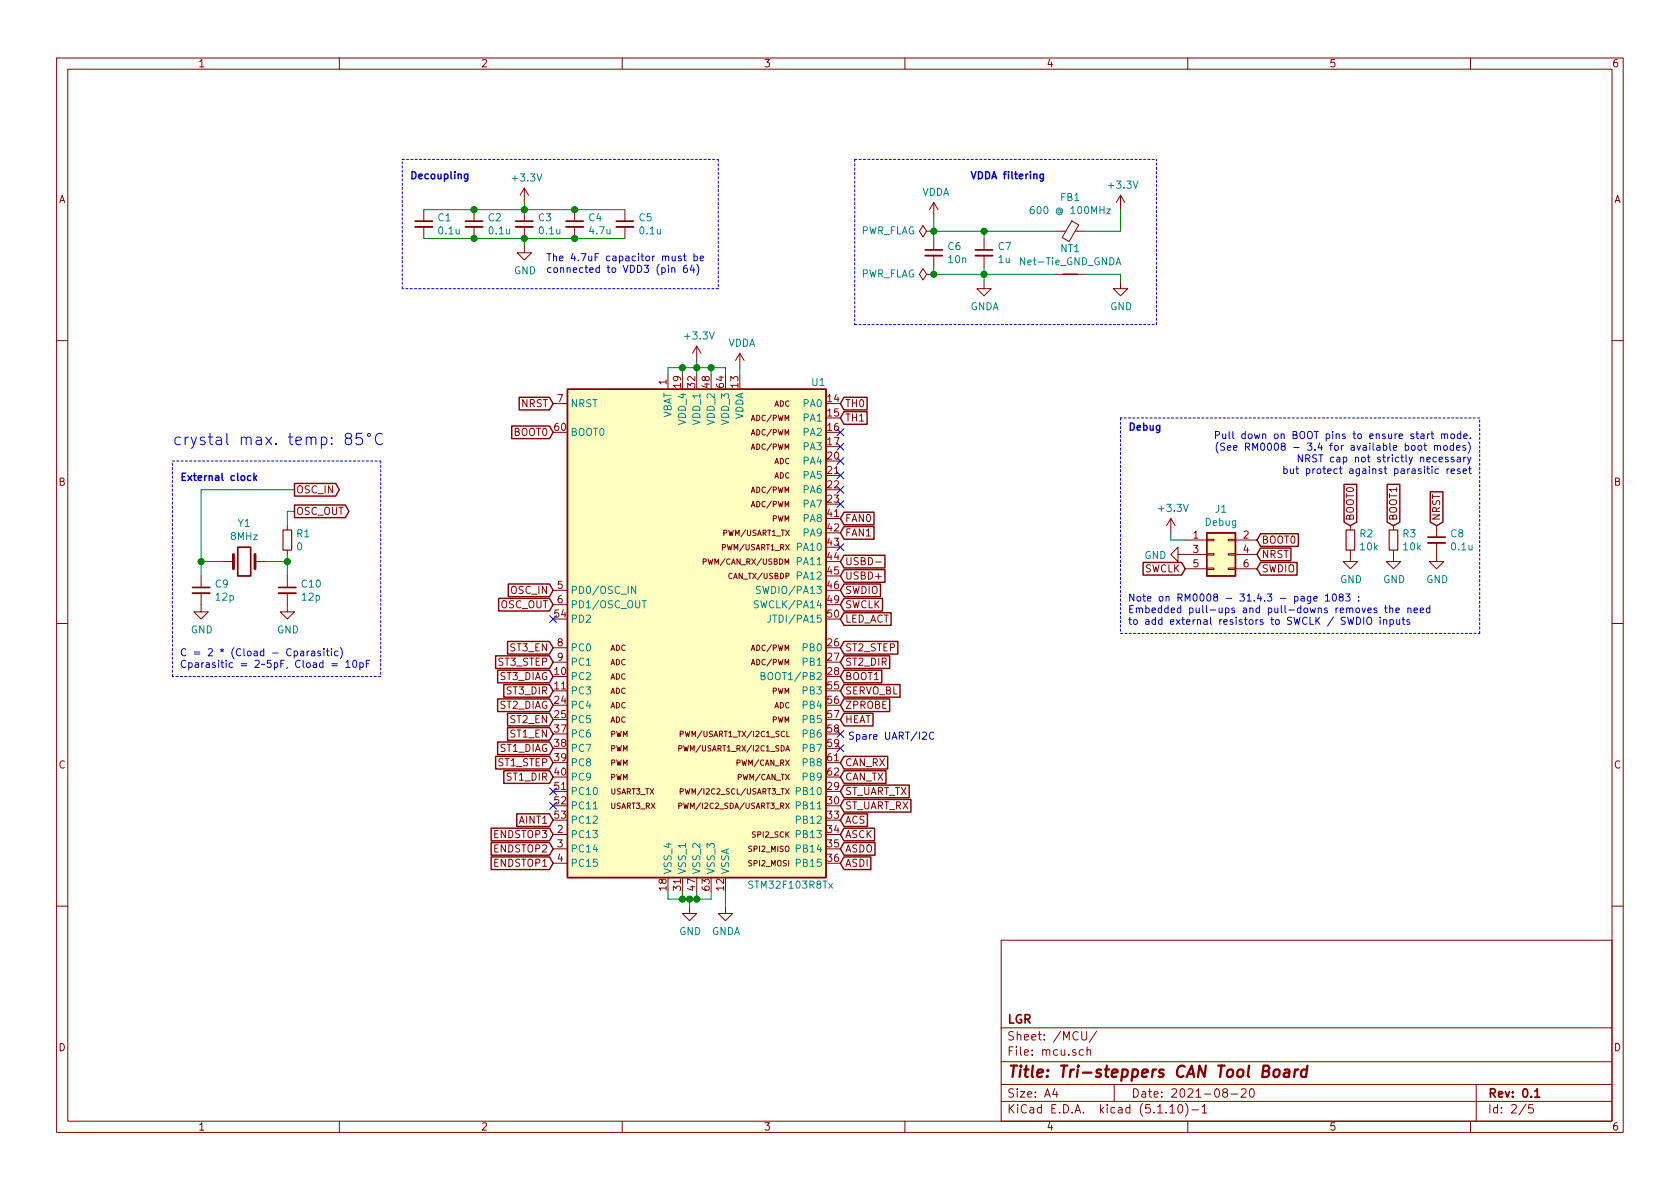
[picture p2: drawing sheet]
EESchema Schematic File Version 4
EELAYER 30 0
EELAYER END
$Descr A4 11693 8268
encoding utf-8
Sheet 2 5
Title "Tri-steppers CAN Tool Board"
Date "2021-08-20"
Rev "0.1"
Comp "LGR"
Comment1 ""
Comment2 ""
Comment3 ""
Comment4 ""
$EndDescr
$Comp
L Connector_Generic:Conn_02x03_Odd_Even J?
U 1 1
P 8450 3850
AR Path="/612281CE" Ref="J?"  Part="1" 
AR Path="/611FA2FE/612281CE" Ref="J1"  Part="1" 
F 0 "J1" H 8500 4167 50  0000 C CNN
F 1 "Debug" H 8500 4076 50  0000 C CNN
F 2 "Connector_PinHeader_2.54mm:PinHeader_2x03_P2.54mm_Vertical" H 8450 3850 50  0001 C CNN
F 3 "~" H 8450 3850 50  0001 C CNN
F 4 "~" H 8450 3850 50  0001 C CNN "Basic Part"
F 5 "---" H 8450 3850 50  0001 C CNN "LCSC"
	1    8450 3850
	1    0    0    -1  
$EndComp
$Comp
L power:+3.3V #PWR09
U 1 1
P 8150 3700
F 0 "#PWR09" H 8150 3550 50  0001 C CNN
F 1 "+3.3V" H 8165 3873 50  0000 C CNN
F 2 "" H 8150 3700 50  0001 C CNN
F 3 "" H 8150 3700 50  0001 C CNN
	1    8150 3700
	1    0    0    -1  
$EndComp
$Comp
L power:GND #PWR010
U 1 1
P 8250 3850
F 0 "#PWR010" H 8250 3600 50  0001 C CNN
F 1 "GND" V 8255 3722 50  0000 R CNN
F 2 "" H 8250 3850 50  0001 C CNN
F 3 "" H 8250 3850 50  0001 C CNN
	1    8250 3850
	0    1    1    0   
$EndComp
Wire Wire Line
	8150 3700 8150 3750
Wire Wire Line
	8150 3750 8250 3750
Text GLabel 8250 3950 0    50   Input ~ 0
SWCLK
Text GLabel 8750 3750 2    50   Input ~ 0
BOOT0
Text GLabel 8750 3850 2    50   Input ~ 0
NRST
Text GLabel 8750 3950 2    50   Input ~ 0
SWDIO
Text GLabel 3850 4100 0    50   Input ~ 0
OSC_IN
Text GLabel 3850 4200 0    50   Input ~ 0
OSC_OUT
Text GLabel 3850 2800 0    50   Input ~ 0
NRST
Text GLabel 3850 3000 0    50   Input ~ 0
BOOT0
Text GLabel 2050 3400 2    50   Output ~ 0
OSC_IN
Text GLabel 2050 3550 2    50   Output ~ 0
OSC_OUT
$Comp
L Device:C_Small C9
U 1 1
P 1400 4100
F 0 "C9" H 1492 4146 50  0000 L CNN
F 1 "12p" H 1492 4055 50  0000 L CNN
F 2 "Capacitor_SMD:C_0402_1005Metric" H 1400 4100 50  0001 C CNN
F 3 "~" H 1400 4100 50  0001 C CNN
F 4 "C1547" H 1400 4100 50  0001 C CNN "LCSC"
F 5 "Yes" H 1400 4100 50  0001 C CNN "Basic Part"
	1    1400 4100
	1    0    0    -1  
$EndComp
$Comp
L Device:C_Small C10
U 1 1
P 2000 4100
F 0 "C10" H 2092 4146 50  0000 L CNN
F 1 "12p" H 2092 4055 50  0000 L CNN
F 2 "Capacitor_SMD:C_0402_1005Metric" H 2000 4100 50  0001 C CNN
F 3 "~" H 2000 4100 50  0001 C CNN
F 4 "C1547" H 2000 4100 50  0001 C CNN "LCSC"
F 5 "Yes" H 2000 4100 50  0001 C CNN "Basic Part"
	1    2000 4100
	1    0    0    -1  
$EndComp
Wire Wire Line
	1400 4000 1400 3900
Wire Wire Line
	1400 3900 1550 3900
Wire Wire Line
	1850 3900 2000 3900
Wire Wire Line
	2000 4000 2000 3900
Wire Wire Line
	7800 1450 7800 1600
Wire Wire Line
	7800 1900 7800 1950
Wire Wire Line
	6850 1600 6850 1650
Wire Wire Line
	6850 1850 6850 1900
Wire Wire Line
	6850 1900 6500 1900
Wire Wire Line
	6500 1650 6500 1600
Wire Wire Line
	6500 1600 6850 1600
Wire Wire Line
	6500 1850 6500 1900
Connection ~ 6850 1600
Wire Wire Line
	6850 1900 6850 1950
Connection ~ 6850 1900
$Comp
L power:GNDA #PWR017
U 1 1
P 5050 6300
F 0 "#PWR017" H 5050 6050 50  0001 C CNN
F 1 "GNDA" H 5055 6127 50  0000 C CNN
F 2 "" H 5050 6300 50  0001 C CNN
F 3 "" H 5050 6300 50  0001 C CNN
	1    5050 6300
	1    0    0    -1  
$EndComp
Wire Wire Line
	4650 6200 4650 6250
Wire Wire Line
	4650 6250 4750 6250
Wire Wire Line
	4950 6250 4950 6200
Connection ~ 4800 6250
Wire Wire Line
	4800 6250 4850 6250
Wire Wire Line
	4750 6200 4750 6250
Connection ~ 4750 6250
Wire Wire Line
	4750 6250 4800 6250
Wire Wire Line
	4850 6200 4850 6250
Connection ~ 4850 6250
Wire Wire Line
	4850 6250 4950 6250
Wire Wire Line
	4650 2600 4650 2550
Wire Wire Line
	4650 2550 4750 2550
Wire Wire Line
	4750 2600 4750 2550
Connection ~ 4750 2550
Wire Wire Line
	4750 2550 4850 2550
Wire Wire Line
	4850 2600 4850 2550
Connection ~ 4850 2550
Wire Wire Line
	4950 2600 4950 2550
Wire Wire Line
	4950 2550 4850 2550
Wire Wire Line
	5050 2600 5050 2550
Wire Wire Line
	5050 2550 4950 2550
Connection ~ 4950 2550
$Comp
L Device:R_Small R2
U 1 1
P 9400 3750
F 0 "R2" H 9459 3796 50  0000 L CNN
F 1 "10k" H 9459 3705 50  0000 L CNN
F 2 "Resistor_SMD:R_0402_1005Metric" H 9400 3750 50  0001 C CNN
F 3 "~" H 9400 3750 50  0001 C CNN
F 4 "C25744" H 9400 3750 50  0001 C CNN "LCSC"
F 5 "Yes" H 9400 3750 50  0001 C CNN "Basic Part"
	1    9400 3750
	1    0    0    -1  
$EndComp
$Comp
L power:GND #PWR011
U 1 1
P 9400 3850
F 0 "#PWR011" H 9400 3600 50  0001 C CNN
F 1 "GND" H 9405 3677 50  0000 C CNN
F 2 "" H 9400 3850 50  0001 C CNN
F 3 "" H 9400 3850 50  0001 C CNN
	1    9400 3850
	1    0    0    -1  
$EndComp
$Comp
L Device:C_Small C8
U 1 1
P 10000 3750
F 0 "C8" H 10092 3796 50  0000 L CNN
F 1 "0.1u" H 10092 3705 50  0000 L CNN
F 2 "Capacitor_SMD:C_0402_1005Metric" H 10000 3750 50  0001 C CNN
F 3 "~" H 10000 3750 50  0001 C CNN
F 4 "C1525" H 10000 3750 50  0001 C CNN "LCSC"
F 5 "Yes" H 10000 3750 50  0001 C CNN "Basic Part"
	1    10000 3750
	1    0    0    -1  
$EndComp
$Comp
L power:GND #PWR013
U 1 1
P 10000 3850
F 0 "#PWR013" H 10000 3600 50  0001 C CNN
F 1 "GND" H 10005 3677 50  0000 C CNN
F 2 "" H 10000 3850 50  0001 C CNN
F 3 "" H 10000 3850 50  0001 C CNN
	1    10000 3850
	1    0    0    -1  
$EndComp
Text GLabel 5850 4100 2    50   Input ~ 0
SWDIO
Text GLabel 5850 4200 2    50   Input ~ 0
SWCLK
Text GLabel 5850 5300 2    50   Input ~ 0
CAN_RX
Text GLabel 5850 5400 2    50   Input ~ 0
CAN_TX
Text GLabel 5850 5800 2    50   Input ~ 0
ASCK
Text GLabel 5850 5900 2    50   Input ~ 0
ASDO
Text GLabel 5850 6000 2    50   Input ~ 0
ASDI
Text GLabel 5850 5700 2    50   Input ~ 0
ACS
Text GLabel 3850 5300 0    50   Input ~ 0
ST1_STEP
Text GLabel 3850 5400 0    50   Input ~ 0
ST1_DIR
Text GLabel 3850 5100 0    50   Input ~ 0
ST1_EN
Text GLabel 3850 5200 0    50   Input ~ 0
ST1_DIAG
Text GLabel 5850 4500 2    50   Input ~ 0
ST2_STEP
Text GLabel 5850 4600 2    50   Input ~ 0
ST2_DIR
Text GLabel 3850 5000 0    50   Input ~ 0
ST2_EN
Text GLabel 3850 4900 0    50   Input ~ 0
ST2_DIAG
Text GLabel 3850 4600 0    50   Input ~ 0
ST3_STEP
Text GLabel 3850 4800 0    50   Input ~ 0
ST3_DIR
Text GLabel 3850 4500 0    50   Input ~ 0
ST3_EN
Text GLabel 3850 4700 0    50   Input ~ 0
ST3_DIAG
Text GLabel 5850 4300 2    50   Input ~ 0
LED_ACT
Text GLabel 5850 4000 2    50   Input ~ 0
USBD+
Text GLabel 5850 3900 2    50   Input ~ 0
USBD-
Text GLabel 5850 4700 2    50   Input ~ 0
BOOT1
$Comp
L Device:R_Small R3
U 1 1
P 9700 3750
F 0 "R3" H 9759 3796 50  0000 L CNN
F 1 "10k" H 9759 3705 50  0000 L CNN
F 2 "Resistor_SMD:R_0402_1005Metric" H 9700 3750 50  0001 C CNN
F 3 "~" H 9700 3750 50  0001 C CNN
F 4 "C25744" H 9700 3750 50  0001 C CNN "LCSC"
F 5 "Yes" H 9700 3750 50  0001 C CNN "Basic Part"
	1    9700 3750
	1    0    0    -1  
$EndComp
$Comp
L power:GND #PWR012
U 1 1
P 9700 3850
F 0 "#PWR012" H 9700 3600 50  0001 C CNN
F 1 "GND" H 9705 3677 50  0000 C CNN
F 2 "" H 9700 3850 50  0001 C CNN
F 3 "" H 9700 3850 50  0001 C CNN
	1    9700 3850
	1    0    0    -1  
$EndComp
Text Notes 6750 1250 0    50   ~ 10
VDDA filtering
Text GLabel 5850 3600 2    50   Input ~ 0
FAN0
Text GLabel 5850 3700 2    50   Input ~ 0
FAN1
Text GLabel 5850 5000 2    50   Input ~ 0
HEAT
Text GLabel 3850 6000 0    50   Input ~ 0
ENDSTOP1
Text GLabel 3850 5900 0    50   Input ~ 0
ENDSTOP2
Text GLabel 5850 4900 2    50   Input ~ 0
ZPROBE
Text GLabel 5850 2800 2    50   Input ~ 0
TH0
Text GLabel 5850 2900 2    50   Input ~ 0
TH1
Text GLabel 5850 5500 2    50   Input ~ 0
ST_UART_TX
Text GLabel 5850 5600 2    50   Input ~ 0
ST_UART_RX
$Comp
L Device:C_Small C3
U 1 1
P 3650 1550
F 0 "C3" H 3742 1596 50  0000 L CNN
F 1 "0.1u" H 3742 1505 50  0000 L CNN
F 2 "Capacitor_SMD:C_0402_1005Metric" H 3650 1550 50  0001 C CNN
F 3 "~" H 3650 1550 50  0001 C CNN
F 4 "C1525" H 3650 1550 50  0001 C CNN "LCSC"
F 5 "Yes" H 3650 1550 50  0001 C CNN "Basic Part"
	1    3650 1550
	1    0    0    -1  
$EndComp
$Comp
L Device:C_Small C1
U 1 1
P 2950 1550
F 0 "C1" H 3042 1596 50  0000 L CNN
F 1 "0.1u" H 3042 1505 50  0000 L CNN
F 2 "Capacitor_SMD:C_0402_1005Metric" H 2950 1550 50  0001 C CNN
F 3 "~" H 2950 1550 50  0001 C CNN
F 4 "C1525" H 2950 1550 50  0001 C CNN "LCSC"
F 5 "Yes" H 2950 1550 50  0001 C CNN "Basic Part"
	1    2950 1550
	1    0    0    -1  
$EndComp
$Comp
L Device:C_Small C5
U 1 1
P 4350 1550
F 0 "C5" H 4442 1596 50  0000 L CNN
F 1 "0.1u" H 4442 1505 50  0000 L CNN
F 2 "Capacitor_SMD:C_0402_1005Metric" H 4350 1550 50  0001 C CNN
F 3 "~" H 4350 1550 50  0001 C CNN
F 4 "C1525" H 4350 1550 50  0001 C CNN "LCSC"
F 5 "Yes" H 4350 1550 50  0001 C CNN "Basic Part"
	1    4350 1550
	1    0    0    -1  
$EndComp
Wire Wire Line
	2950 1650 3300 1650
Connection ~ 3300 1650
Wire Wire Line
	3300 1650 3650 1650
Connection ~ 3650 1650
Connection ~ 4000 1650
Wire Wire Line
	4000 1650 4350 1650
Wire Wire Line
	3650 1700 3650 1650
Wire Wire Line
	3650 1650 4000 1650
Wire Wire Line
	2950 1450 3300 1450
Connection ~ 3300 1450
Wire Wire Line
	3300 1450 3650 1450
Connection ~ 3650 1450
Connection ~ 4000 1450
Wire Wire Line
	4000 1450 4350 1450
Wire Wire Line
	3650 1450 3650 1400
Wire Wire Line
	3650 1450 4000 1450
Text Notes 3800 1900 0    50   ~ 0
The 4.7uF capacitor must be\nconnected to VDD3 (pin 64)
Text Notes 2850 1250 0    50   ~ 10
Decoupling
Wire Wire Line
	4850 2500 4850 2550
Wire Wire Line
	7800 1600 7550 1600
Wire Wire Line
	7350 1600 6850 1600
Wire Wire Line
	6850 1900 7350 1900
Wire Wire Line
	7550 1900 7800 1900
Connection ~ 6500 1600
Wire Wire Line
	6500 1500 6500 1600
Wire Notes Line
	7800 2900 7800 4400
Wire Notes Line
	7800 4400 10300 4400
Wire Notes Line
	10300 4400 10300 2900
Wire Notes Line
	10300 2900 7800 2900
Wire Notes Line
	1200 3200 2650 3200
Wire Notes Line
	2650 3200 2650 4700
Wire Notes Line
	2650 4700 1200 4700
Wire Notes Line
	1200 4700 1200 3200
Text Notes 7850 3000 0    50   ~ 10
Debug
Text Notes 1250 3350 0    50   ~ 10
External clock
Wire Notes Line
	2800 1100 5000 1100
Wire Notes Line
	5000 1100 5000 2000
Wire Notes Line
	5000 2000 2800 2000
Wire Notes Line
	2800 2000 2800 1100
Text Notes 5900 5150 0    50   ~ 0
Spare UART/I2C
Text GLabel 5850 4800 2    50   Input ~ 0
SERVO_BL
Text GLabel 3850 5700 0    50   Input ~ 0
AINT1
Wire Wire Line
	5050 6200 5050 6300
$Comp
L power:GND #PWR016
U 1 1
P 4800 6300
F 0 "#PWR016" H 4800 6050 50  0001 C CNN
F 1 "GND" H 4805 6127 50  0000 C CNN
F 2 "" H 4800 6300 50  0001 C CNN
F 3 "" H 4800 6300 50  0001 C CNN
	1    4800 6300
	1    0    0    -1  
$EndComp
Wire Wire Line
	4800 6250 4800 6300
$Comp
L Device:Net-Tie_2 NT1
U 1 1
P 7450 1900
F 0 "NT1" H 7450 2081 50  0000 C CNN
F 1 "Net-Tie_GND_GNDA" H 7450 1990 50  0000 C CNN
F 2 "NetTie:NetTie-2_SMD_Pad0.5mm" H 7450 1900 50  0001 C CNN
F 3 "~" H 7450 1900 50  0001 C CNN
F 4 "~" H 7450 1900 50  0001 C CNN "Basic Part"
F 5 "---" H 7450 1900 50  0001 C CNN "LCSC"
	1    7450 1900
	1    0    0    -1  
$EndComp
$Comp
L Device:C_Small C7
U 1 1
P 6850 1750
F 0 "C7" H 6942 1796 50  0000 L CNN
F 1 "1u" H 6942 1705 50  0000 L CNN
F 2 "Capacitor_SMD:C_0402_1005Metric" H 6850 1750 50  0001 C CNN
F 3 "~" H 6850 1750 50  0001 C CNN
F 4 "C52923" H 6850 1750 50  0001 C CNN "LCSC"
F 5 "Yes" H 6850 1750 50  0001 C CNN "Basic Part"
	1    6850 1750
	1    0    0    -1  
$EndComp
$Comp
L Device:C_Small C4
U 1 1
P 4000 1550
F 0 "C4" H 4092 1596 50  0000 L CNN
F 1 "4.7u" H 4092 1505 50  0000 L CNN
F 2 "Capacitor_SMD:C_0402_1005Metric" H 4000 1550 50  0001 C CNN
F 3 "~" H 4000 1550 50  0001 C CNN
F 4 "C23733" H 4000 1550 50  0001 C CNN "LCSC"
F 5 "Yes" H 4000 1550 50  0001 C CNN "Basic Part"
	1    4000 1550
	1    0    0    -1  
$EndComp
$Comp
L Device:C_Small C2
U 1 1
P 3300 1550
F 0 "C2" H 3392 1596 50  0000 L CNN
F 1 "0.1u" H 3392 1505 50  0000 L CNN
F 2 "Capacitor_SMD:C_0402_1005Metric" H 3300 1550 50  0001 C CNN
F 3 "~" H 3300 1550 50  0001 C CNN
F 4 "C1525" H 3300 1550 50  0001 C CNN "LCSC"
F 5 "Yes" H 3300 1550 50  0001 C CNN "Basic Part"
	1    3300 1550
	1    0    0    -1  
$EndComp
$Comp
L Device:C_Small C6
U 1 1
P 6500 1750
F 0 "C6" H 6592 1796 50  0000 L CNN
F 1 "10n" H 6592 1705 50  0000 L CNN
F 2 "Capacitor_SMD:C_0402_1005Metric" H 6500 1750 50  0001 C CNN
F 3 "~" H 6500 1750 50  0001 C CNN
F 4 "C15195" H 6500 1750 50  0001 C CNN "LCSC"
F 5 "Yes" H 6500 1750 50  0001 C CNN "Basic Part"
	1    6500 1750
	1    0    0    -1  
$EndComp
Text Notes 7850 4350 0    50   ~ 0
Note on RM0008 - 31.4.3 - page 1083 :\nEmbedded pull-ups and pull-downs removes the need\nto add external resistors to SWCLK / SWDIO inputs
NoConn ~ 3850 4300
NoConn ~ 3850 5500
NoConn ~ 3850 5600
NoConn ~ 5850 3000
NoConn ~ 5850 3100
NoConn ~ 5850 3200
NoConn ~ 5850 3300
NoConn ~ 5850 3800
NoConn ~ 5850 5100
NoConn ~ 5850 5200
$Comp
L Device:Ferrite_Bead_Small FB1
U 1 1
P 7450 1600
F 0 "FB1" V 7213 1600 50  0000 C CNN
F 1 "600 @ 100MHz" V 7304 1600 50  0000 C CNN
F 2 "Inductor_SMD:L_0805_2012Metric" V 7380 1600 50  0001 C CNN
F 3 "~" H 7450 1600 50  0001 C CNN
F 4 "C1017" V 7450 1600 50  0001 C CNN "LCSC"
F 5 "Yes" H 7450 1600 50  0001 C CNN "Basic Part"
	1    7450 1600
	0    1    1    0   
$EndComp
Text GLabel 9400 3650 1    50   Input ~ 0
BOOT0
Text GLabel 9700 3650 1    50   Input ~ 0
BOOT1
Text GLabel 10000 3650 1    50   Input ~ 0
NRST
Text Notes 1250 4650 0    50   ~ 0
C = 2 * (Cload - Cparasitic)\nCparasitic = 2~~5pF, Cload = 10pF
$Comp
L power:GND #PWR014
U 1 1
P 1400 4200
F 0 "#PWR014" H 1400 3950 50  0001 C CNN
F 1 "GND" H 1405 4027 50  0000 C CNN
F 2 "" H 1400 4200 50  0001 C CNN
F 3 "" H 1400 4200 50  0001 C CNN
	1    1400 4200
	1    0    0    -1  
$EndComp
$Comp
L power:GND #PWR015
U 1 1
P 2000 4200
F 0 "#PWR015" H 2000 3950 50  0001 C CNN
F 1 "GND" H 2005 4027 50  0000 C CNN
F 2 "" H 2000 4200 50  0001 C CNN
F 3 "" H 2000 4200 50  0001 C CNN
	1    2000 4200
	1    0    0    -1  
$EndComp
Wire Wire Line
	1400 3900 1400 3400
Wire Wire Line
	1400 3400 2050 3400
Connection ~ 1400 3900
$Comp
L Device:R_Small R1
U 1 1
P 2000 3750
F 0 "R1" H 2059 3796 50  0000 L CNN
F 1 "0" H 2059 3705 50  0000 L CNN
F 2 "Resistor_SMD:R_0402_1005Metric" H 2000 3750 50  0001 C CNN
F 3 "~" H 2000 3750 50  0001 C CNN
F 4 "C17168" H 2000 3750 50  0001 C CNN "LCSC"
F 5 "Yes" H 2000 3750 50  0001 C CNN "Basic Part"
	1    2000 3750
	1    0    0    -1  
$EndComp
Connection ~ 2000 3900
Wire Wire Line
	2000 3850 2000 3900
Wire Wire Line
	2000 3650 2000 3550
Wire Wire Line
	2000 3550 2050 3550
Text Notes 1200 3100 0    79   ~ 0
crystal max. temp: 85°C
$Comp
L Device:Crystal Y1
U 1 1
P 1700 3900
F 0 "Y1" H 1700 4168 50  0000 C CNN
F 1 "8MHz" H 1700 4077 50  0000 C CNN
F 2 "Crystal:Crystal_SMD_5032-2Pin_5.0x3.2mm" H 1700 3900 50  0001 C CNN
F 3 "https://datasheet.lcsc.com/lcsc/2103291135_Yangxing-Tech-X50328MSB2GI_C115962.pdf" H 1700 3900 50  0001 C CNN
F 4 "C115962" H 1700 3900 50  0001 C CNN "LCSC"
F 5 "Yes" H 1700 3900 50  0001 C CNN "Basic Part"
	1    1700 3900
	1    0    0    -1  
$EndComp
Wire Wire Line
	5150 2600 5150 2550
Wire Notes Line
	5950 1100 5950 2250
Wire Notes Line
	5950 2250 8050 2250
Wire Notes Line
	8050 2250 8050 1100
Wire Notes Line
	5950 1100 8050 1100
Text Notes 10250 3300 2    50   ~ 0
Pull down on BOOT pins to ensure start mode.\n(See RM0008 - 3.4 for available boot modes)\nNRST cap not strictly necessary\nbut protect against parasitic reset
$Comp
L power:+3.3V #PWR02
U 1 1
P 7800 1450
F 0 "#PWR02" H 7800 1300 50  0001 C CNN
F 1 "+3.3V" H 7815 1623 50  0000 C CNN
F 2 "" H 7800 1450 50  0001 C CNN
F 3 "" H 7800 1450 50  0001 C CNN
	1    7800 1450
	1    0    0    -1  
$EndComp
$Comp
L power:+3.3V #PWR07
U 1 1
P 4850 2500
F 0 "#PWR07" H 4850 2350 50  0001 C CNN
F 1 "+3.3V" H 4865 2673 50  0000 C CNN
F 2 "" H 4850 2500 50  0001 C CNN
F 3 "" H 4850 2500 50  0001 C CNN
	1    4850 2500
	1    0    0    -1  
$EndComp
$Comp
L power:+3.3V #PWR01
U 1 1
P 3650 1400
F 0 "#PWR01" H 3650 1250 50  0001 C CNN
F 1 "+3.3V" H 3665 1573 50  0000 C CNN
F 2 "" H 3650 1400 50  0001 C CNN
F 3 "" H 3650 1400 50  0001 C CNN
	1    3650 1400
	1    0    0    -1  
$EndComp
$Comp
L power:VDDA #PWR03
U 1 1
P 6500 1500
F 0 "#PWR03" H 6500 1350 50  0001 C CNN
F 1 "VDDA" H 6515 1673 50  0000 C CNN
F 2 "" H 6500 1500 50  0001 C CNN
F 3 "" H 6500 1500 50  0001 C CNN
	1    6500 1500
	1    0    0    -1  
$EndComp
$Comp
L power:VDDA #PWR08
U 1 1
P 5150 2550
F 0 "#PWR08" H 5150 2400 50  0001 C CNN
F 1 "VDDA" H 5165 2723 50  0000 C CNN
F 2 "" H 5150 2550 50  0001 C CNN
F 3 "" H 5150 2550 50  0001 C CNN
	1    5150 2550
	1    0    0    -1  
$EndComp
$Comp
L power:GNDA #PWR05
U 1 1
P 6850 1950
F 0 "#PWR05" H 6850 1700 50  0001 C CNN
F 1 "GNDA" H 6855 1777 50  0000 C CNN
F 2 "" H 6850 1950 50  0001 C CNN
F 3 "" H 6850 1950 50  0001 C CNN
	1    6850 1950
	1    0    0    -1  
$EndComp
$Comp
L power:GND #PWR06
U 1 1
P 7800 1950
F 0 "#PWR06" H 7800 1700 50  0001 C CNN
F 1 "GND" H 7805 1777 50  0000 C CNN
F 2 "" H 7800 1950 50  0001 C CNN
F 3 "" H 7800 1950 50  0001 C CNN
	1    7800 1950
	1    0    0    -1  
$EndComp
$Comp
L power:GND #PWR04
U 1 1
P 3650 1700
F 0 "#PWR04" H 3650 1450 50  0001 C CNN
F 1 "GND" H 3655 1527 50  0000 C CNN
F 2 "" H 3650 1700 50  0001 C CNN
F 3 "" H 3650 1700 50  0001 C CNN
	1    3650 1700
	1    0    0    -1  
$EndComp
$Comp
L archive:STM32F103R8Tx U1
U 1 1
P 4850 4400
F 0 "U1" H 5750 6150 50  0000 R CNN
F 1 "STM32F103R8Tx" H 5200 2650 50  0000 L CNN
F 2 "Package_QFP:LQFP-64_10x10mm_P0.5mm" H 4250 2700 50  0001 R CNN
F 3 "http://www.st.com/st-web-ui/static/active/en/resource/technical/document/datasheet/CD00161566.pdf" H 4850 4400 50  0001 C CNN
F 4 "---" H 4850 4400 50  0001 C CNN "Basic Part"
F 5 "---" H 4850 4400 50  0001 C CNN "LCSC"
	1    4850 4400
	1    0    0    -1  
$EndComp
$Comp
L power:PWR_FLAG #FLG01
U 1 1
P 6500 1600
F 0 "#FLG01" H 6500 1675 50  0001 C CNN
F 1 "PWR_FLAG" V 6500 1727 50  0000 L CNN
F 2 "" H 6500 1600 50  0001 C CNN
F 3 "~" H 6500 1600 50  0001 C CNN
	1    6500 1600
	0    -1   -1   0   
$EndComp
$Comp
L power:PWR_FLAG #FLG02
U 1 1
P 6500 1900
F 0 "#FLG02" H 6500 1975 50  0001 C CNN
F 1 "PWR_FLAG" V 6500 2027 50  0000 L CNN
F 2 "" H 6500 1900 50  0001 C CNN
F 3 "~" H 6500 1900 50  0001 C CNN
	1    6500 1900
	0    -1   -1   0   
$EndComp
Connection ~ 6500 1900
Text GLabel 3850 5800 0    50   Input ~ 0
ENDSTOP3
NoConn ~ 5850 3500
NoConn ~ 5850 3400
$EndSCHEMATC
